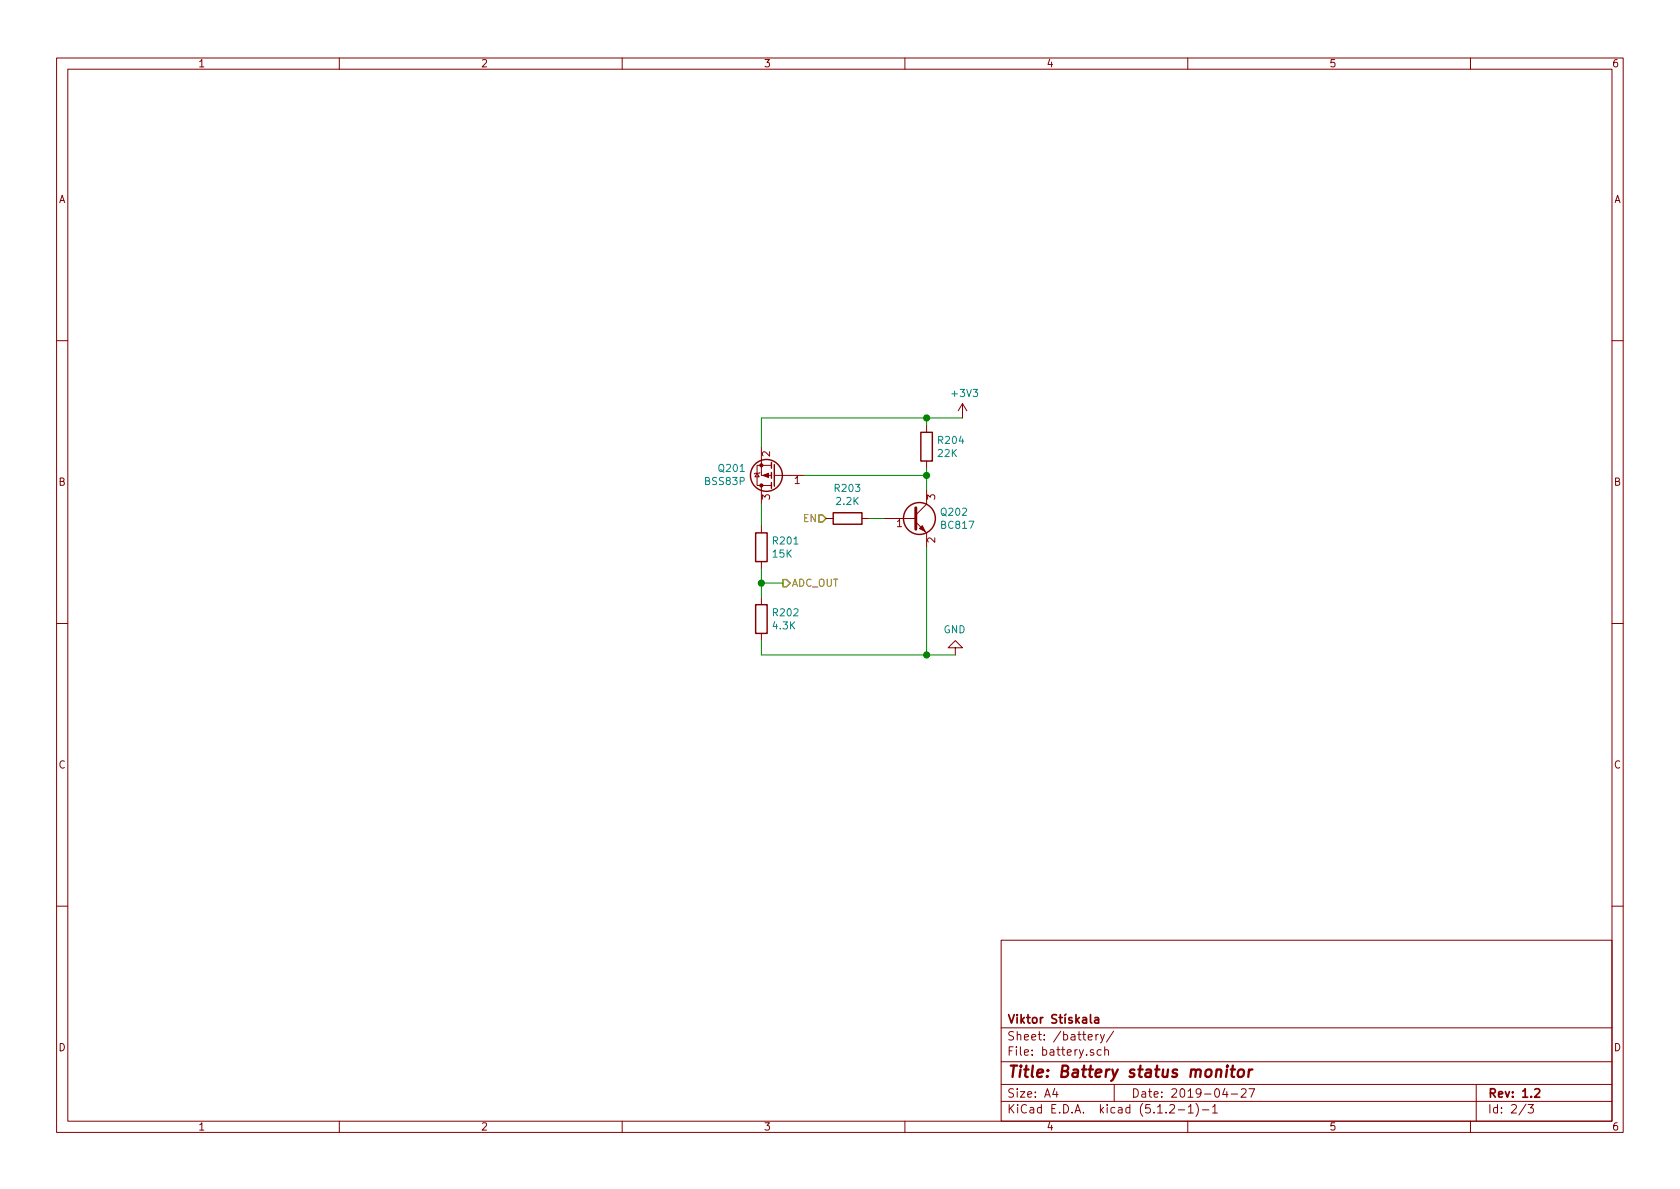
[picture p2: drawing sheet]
EESchema Schematic File Version 4
LIBS:Door-cache
EELAYER 29 0
EELAYER END
$Descr A4 11693 8268
encoding utf-8
Sheet 2 3
Title "Battery status monitor"
Date "2019-04-27"
Rev "1.2"
Comp "Viktor Stískala"
Comment1 ""
Comment2 ""
Comment3 ""
Comment4 ""
$EndDescr
Text HLabel 5450 4050 2    50   Output ~ 0
ADC_OUT
Text HLabel 5750 3600 0    50   Input ~ 0
EN
$Comp
L Transistor_BJT:BC817 Q202
U 1 1
P 6350 3600
F 0 "Q202" H 6541 3646 50  0000 L CNN
F 1 "BC817" H 6541 3555 50  0000 L CNN
F 2 "Package_TO_SOT_SMD:SOT-23" H 6550 3525 50  0001 L CIN
F 3 "http://www.fairchildsemi.com/ds/BC/BC817.pdf" H 6350 3600 50  0001 L CNN
	1    6350 3600
	1    0    0    -1  
$EndComp
$Comp
L Transistor_FET:BSS83P Q201
U 1 1
P 5400 3300
F 0 "Q201" H 5606 3254 50  0000 L CNN
F 1 "BSS83P" H 5606 3345 50  0000 L CNN
F 2 "Package_TO_SOT_SMD:SOT-23" H 5600 3225 50  0001 L CIN
F 3 "http://www.farnell.com/datasheets/1835997.pdf" H 5400 3300 50  0001 L CNN
	1    5400 3300
	-1   0    0    1   
$EndComp
Wire Wire Line
	5300 3100 5300 2900
Wire Wire Line
	6450 3300 5600 3300
Wire Wire Line
	5300 3500 5300 3650
$Comp
L Device:R R201
U 1 1
P 5300 3800
F 0 "R201" H 5370 3846 50  0000 L CNN
F 1 "15K" H 5370 3755 50  0000 L CNN
F 2 "Resistor_SMD:R_0805_2012Metric" V 5230 3800 50  0001 C CNN
F 3 "~" H 5300 3800 50  0001 C CNN
	1    5300 3800
	1    0    0    -1  
$EndComp
Wire Wire Line
	5300 3950 5300 4050
$Comp
L Device:R R202
U 1 1
P 5300 4300
F 0 "R202" H 5370 4346 50  0000 L CNN
F 1 "4.3K" H 5370 4255 50  0000 L CNN
F 2 "Resistor_SMD:R_0805_2012Metric" V 5230 4300 50  0001 C CNN
F 3 "~" H 5300 4300 50  0001 C CNN
	1    5300 4300
	1    0    0    -1  
$EndComp
Wire Wire Line
	5300 4050 5450 4050
Connection ~ 5300 4050
Wire Wire Line
	5300 4050 5300 4150
$Comp
L Device:R R203
U 1 1
P 5900 3600
F 0 "R203" V 6107 3600 50  0000 C CNN
F 1 "2.2K" V 6016 3600 50  0000 C CNN
F 2 "Resistor_SMD:R_0805_2012Metric" V 5830 3600 50  0001 C CNN
F 3 "~" H 5900 3600 50  0001 C CNN
	1    5900 3600
	0    -1   -1   0   
$EndComp
Wire Wire Line
	6450 3300 6450 3400
Wire Wire Line
	6150 3600 6050 3600
$Comp
L Device:R R204
U 1 1
P 6450 3100
F 0 "R204" H 6520 3146 50  0000 L CNN
F 1 "22K" H 6520 3055 50  0000 L CNN
F 2 "Resistor_SMD:R_0805_2012Metric" V 6380 3100 50  0001 C CNN
F 3 "~" H 6450 3100 50  0001 C CNN
	1    6450 3100
	1    0    0    -1  
$EndComp
Wire Wire Line
	5300 2900 6450 2900
Wire Wire Line
	6450 2950 6450 2900
Connection ~ 6450 2900
Wire Wire Line
	6450 2900 6700 2900
Wire Wire Line
	6450 3250 6450 3300
Connection ~ 6450 3300
Wire Wire Line
	5300 4450 5300 4550
Wire Wire Line
	5300 4550 6450 4550
Wire Wire Line
	6450 3800 6450 4550
Connection ~ 6450 4550
Wire Wire Line
	6450 4550 6650 4550
$Comp
L power:+3V3 #PWR0201
U 1 1
P 6700 2900
F 0 "#PWR0201" H 6700 2750 50  0001 C CNN
F 1 "+3V3" H 6715 3073 50  0000 C CNN
F 2 "" H 6700 2900 50  0001 C CNN
F 3 "" H 6700 2900 50  0001 C CNN
	1    6700 2900
	1    0    0    -1  
$EndComp
$Comp
L power:GND #PWR0202
U 1 1
P 6650 4550
F 0 "#PWR0202" H 6650 4300 50  0001 C CNN
F 1 "GND" H 6655 4377 50  0000 C CNN
F 2 "" H 6650 4550 50  0001 C CNN
F 3 "" H 6650 4550 50  0001 C CNN
	1    6650 4550
	-1   0    0    1   
$EndComp
$EndSCHEMATC
